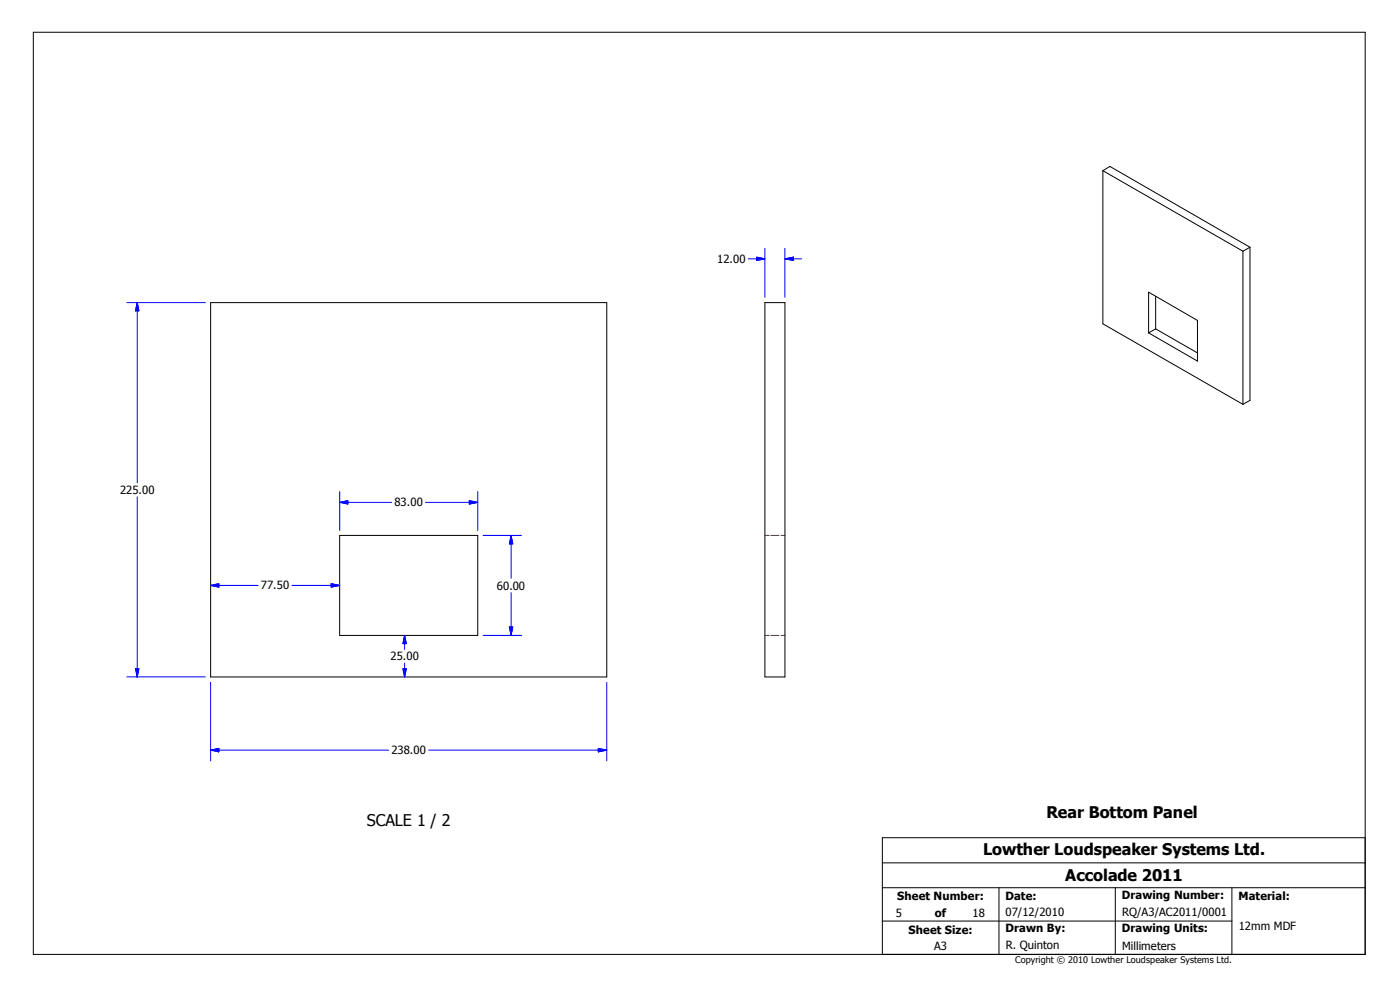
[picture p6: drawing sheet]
<svg xmlns="http://www.w3.org/2000/svg" width="420mm" height="297mm" viewBox="0 0 420 297" stroke-linecap="round" stroke-linejoin="round" font-family="sans-serif">
<g fill="none" stroke="#000" stroke-width=".3">
<path d="M10 9.7h399.4v276.3h-399.4zM330.7 51.2l2.1-1.3 42 24.2M330.7 51.2l42 24.1M330.7 51.2v45.8l42 24.2M372.7 75.3v45.9M374.8 74.1v45.9l-2.1 1.2M374.8 74.1l-2.1 1.2M63.2 90.7h118.7v112.2h-118.7zM229.4 90.7h6v112.2h-6zM344.4 87.6l14.7 8.4v12.2l-14.7-8.4zM346.5 88.8v9.8M346.5 98.6l-2.1 1.2"/>
<path d="M346.5 98.6l12.6 7.2M101.9 160.5h41.4v29.9h-41.4zM264.6 258.6h144.8M409.4 251.1h-144.8v34.9M264.6 276h104.8M264.6 266h144.8M299.6 266v20M334.4 266v20M369.4 266v20"/>
</g>
<path d="M229.4 160.5h1.2M231.1 160.5h2.5M234.2 160.5h1.2M229.4 190.4h1.2M231.1 190.4h2.5M234.2 190.4h1.2" fill="none" stroke="#f00" stroke-width=".3"/>
<g fill="none" stroke="#00f" stroke-width=".3">
<path d="M224.4 77.6h5M226.9 77.1l2.5 .5-2.5 .5zM229.4 74.4v14.7M235.4 77.6h5M235.4 77.6l2.5-.5v1zM235.4 74.4v14.7M38 90.7h23.6M41.1 90.7v54M41.1 90.7l.6 2.4h-1.1zM41.1 148.9v54M101.9 150.6h15.5M101.9 150.6l2.4-.6v1.1z"/>
<path d="M101.9 147.3v11.6M127.6 150.6h15.7M140.7 150l2.6 .6-2.6 .5zM143.3 147.3v11.6M63.2 175.4l2.4-.5v1.1zM63.2 175.4h14.2M87.5 175.4h14.4M99.3 174.9l2.6 .5-2.6 .6zM144.9 160.5h11.5M153.2 160.5v12.8M153.2 177.6v12.8M153.2 160.5l.6 2.5h-1.1z"/>
<path d="M121.3 190.4v4.2M121.3 198.7v4.2M121.3 190.4l.5 2.5h-1zM144.9 190.4h11.5M152.7 187.9h1.1l-.6 2.5zM38 202.9h23.6M40.6 200.4h1.1l-.6 2.5zM63.2 204.5v23.5M120.8 200.4h1l-.5 2.5zM181.9 204.5v23.5M63.2 224.8h53.3M63.2 224.8l2.4-.5v1z"/>
<path d="M128.5 224.8h53.4M179.4 224.3l2.5 .5-2.5 .5z"/>
</g>
<g fill="#00f" stroke="#00f" stroke-width=".3">
<path d="M179.4 224.3l2.5 .5-2.5 .5z" fill-rule="evenodd"/>
<path d="M63.2 224.8l2.4-.5v1z" fill-rule="evenodd"/>
<path d="M40.6 200.4h1.1l-.6 2.5z" fill-rule="evenodd"/>
<path d="M41.1 90.7l.6 2.4h-1.1z" fill-rule="evenodd"/>
<path d="M226.9 77.1l2.5 .5-2.5 .5z" fill-rule="evenodd"/>
<path d="M235.4 77.6l2.5-.5v1z" fill-rule="evenodd"/>
<path d="M121.3 190.4l.5 2.5h-1z" fill-rule="evenodd"/>
<path d="M120.8 200.4h1l-.5 2.5z" fill-rule="evenodd"/>
<path d="M153.2 160.5l.6 2.5h-1.1z" fill-rule="evenodd"/>
<path d="M152.7 187.9h1.1l-.6 2.5z" fill-rule="evenodd"/>
<path d="M101.9 150.6l2.4-.6v1.1z" fill-rule="evenodd"/>
<path d="M140.7 150l2.6 .6-2.6 .5z" fill-rule="evenodd"/>
<path d="M99.3 174.9l2.6 .5-2.6 .6z" fill-rule="evenodd"/>
<path d="M63.2 175.4l2.4-.5v1.1z" fill-rule="evenodd"/>
</g>
<g font-size="4.8">
<text x="313.8" y="245.2">Rear Bottom Panel</text>
<text x="110" y="247.4">SCALE 1 / 2</text>
<text x="294.8" y="256.2">Lowther Loudspeaker Systems Ltd.</text>
<text x="319.4" y="264.1">Accolade 2011</text>
</g>
<g font-size="3.4">
<text x="215.1" y="78.8">12.00</text>
<text x="36" y="148">225.00</text>
<text x="118.3" y="151.7">83.00</text>
<text x="78.2" y="176.6">77.50</text>
<text x="149" y="176.7">60.00</text>
<text x="117.1" y="197.9">25.00</text>
<text x="117.3" y="226.1">238.00</text>
<text x="269.1" y="269.8">Sheet Number:</text>
<text x="301.5" y="269.8">Date:</text>
<text x="336.4" y="269.5">Drawing Number:</text>
<text x="371.3" y="269.8">Material:</text>
<text x="268.6" y="274.8">5</text>
<text x="280.3" y="274.8">of</text>
<text x="291.6" y="274.8">18</text>
<text x="301.5" y="274.6">07/12/2010</text>
<text x="336.5" y="274.5">RQ/A3/AC2011/0001</text>
<text x="272.5" y="279.8">Sheet Size:</text>
<text x="301.5" y="279.4">Drawn By:</text>
<text x="336.4" y="279.4">Drawing Units:</text>
<text x="371.4" y="278.8">12mm MDF</text>
<text x="280.1" y="284.7">A3</text>
<text x="301.6" y="284.5">R. Quinton</text>
<text x="336.5" y="284.7">Millimeters</text>
</g>
<text font-size="2.7" x="304.4" y="288.6">Copyright © 2010 Lowther Loudspeaker Systems Ltd.</text>
</svg>
